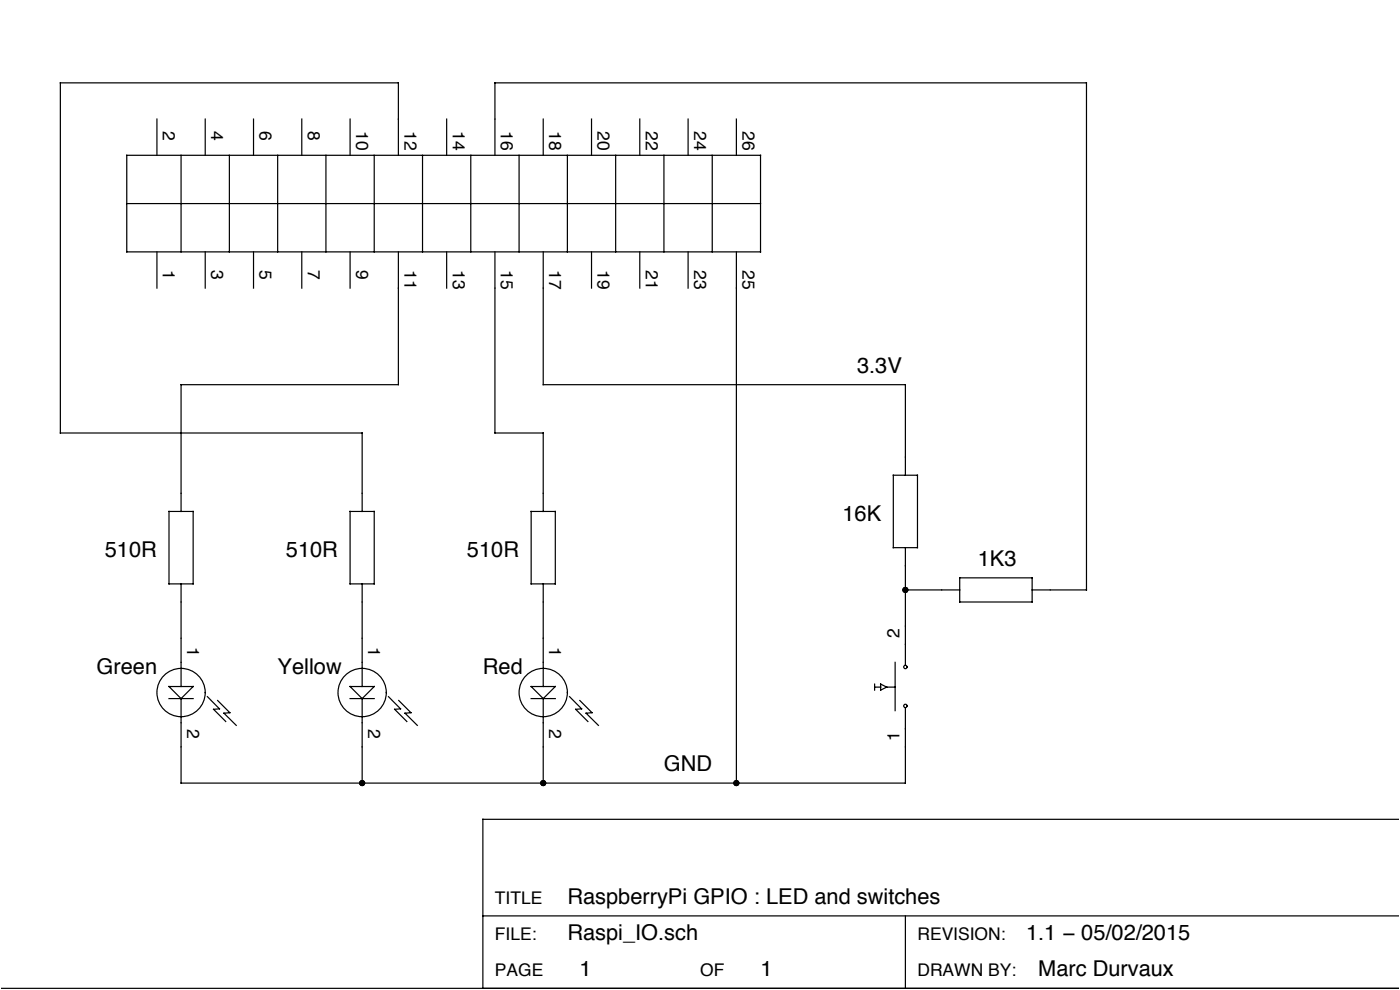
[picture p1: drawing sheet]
<svg xmlns="http://www.w3.org/2000/svg" width="297mm" height="210mm" viewBox="0 0 297 210" stroke-linecap="round" stroke-linejoin="round" font-family="sans-serif">
<g fill="none" stroke="#000" stroke-width=".26">
<path d="M26.9 32.9h134.4v20.5h-134.4zM33.3 25.3v7.6M38.4 32.9v20.5M43.5 25.3v7.6M48.7 32.9v20.5M53.8 25.3v7.6M58.9 32.9v20.5M64 25.3v7.6M69.1 32.9v20.5M74.3 25.3v7.6M79.4 32.9v20.5M84.5 32.9v-15.3h-71.7v74.2h64v16.7"/>
<path d="M89.6 32.9v20.5M94.8 25.3v7.6M99.9 32.9v20.5M105 32.9v-15.3h125.5v107.5h-11.5M110.1 32.9v20.5M115.2 25.3v7.6M120.4 32.9v20.5M125.5 25.3v7.6M130.6 32.9v20.5M135.7 25.3v7.6M140.9 32.9v20.5M146 25.3v7.6"/>
<path d="M151.1 32.9v20.5M156.2 25.3v7.6M26.9 43.2h134.4M33.3 53.4v7.7M43.5 53.4v7.7M53.8 53.4v7.7M64 53.4v7.7M74.3 53.4v7.7M84.5 53.4v28.2h-46.1v26.9M94.8 53.4v7.7M105 53.4v38.4h10.2v16.7M115.2 53.4v28.2h76.9v19.2"/>
<path d="M125.5 53.4v7.7M135.7 53.4v7.7M146 53.4v7.7M156.2 53.4v112.7M35.9 108.5h5.1v15.4h-5.1zM74.3 108.5h5.1v15.4h-5.1zM112.7 108.5h5.1v15.4h-5.1zM189.5 100.8h5.1v15.4h-5.1zM192.1 116.2v24.9M38.4 123.9v21.7M76.8 123.9v21.7M115.2 123.9v21.7"/>
<path d="M192.1 125.1h11.5M203.6 122.6h15.4v5.1h-15.4zM35.9 145.6h5.1l-2.6 2.6zM35.9 148.2h5.1M38.4 148.2v17.9h153.7v-16M44 147.8l2.6 2.6-1.3 .1 2.6 2.6M46.2 148.6l2.6 2.6-1.3 .1 2.6 2.6M74.3 145.6h5.1l-2.6 2.6zM74.3 148.2h5.1M76.8 148.2v17.9M82.4 147.8l2.6 2.6-1.3 .1 2.6 2.6M84.6 148.6l2.6 2.6-1.3 .1 2.6 2.6"/>
<path d="M112.7 145.6h5.1l-2.6 2.6zM112.7 148.2h5.1M115.2 148.2v17.9M120.8 147.8l2.6 2.6-1.3 .1 2.6 2.6M123 148.6l2.6 2.6-1.3 .1 2.6 2.6M185.5 145.1v1.3M185.5 145.8h1.3M186.8 145.1l1.3 .7-1.3 .6zM188.1 145.8h1.8M189.9 140.5v10.2M296.7 173.8h-194.3v35.8M102.4 194.3h194.3"/>
<path d="M192.1 194.3v15.3M.3 209.6h296.4"/>
<circle cx="38.4" cy="146.9" r="5.1"/>
<circle cx="76.8" cy="146.9" r="5.1"/>
<circle cx="115.2" cy="146.9" r="5.1"/>
<circle cx="192.1" cy="149.7" r=".36"/>
<circle cx="192.1" cy="141.5" r=".36"/>
</g>
<g fill="#000">
<circle cx="192.1" cy="125.1" r=".64"/>
<circle cx="76.8" cy="166.1" r=".64"/>
<circle cx="115.2" cy="166.1" r=".64"/>
<circle cx="156.2" cy="166.1" r=".64"/>
</g>
<g font-size="4.6">
<text x="181.8" y="79">3.3V</text>
<text x="178.7" y="110.5">16K</text>
<text x="22.2" y="118.2">510R</text>
<text x="60.7" y="118.2">510R</text>
<text x="99.1" y="118.2">510R</text>
<text x="207.4" y="120">1K3</text>
<text x="20.5" y="143.1">Green</text>
<text x="58.9" y="143.1">Yellow</text>
<text x="102.4" y="143.1">Red</text>
<text x="140.9" y="163.6">GND</text>
<text x="120.4" y="191.7">RaspberryPi GPIO : LED and switches</text>
<text x="120.4" y="199.4">Raspi_IO.sch</text>
<text x="217.7" y="199.4">1.1 − 05/02/2015</text>
<text x="122.9" y="207.1">1</text>
<text x="161.3" y="207.1">1</text>
<text x="220.2" y="207.1">Marc Durvaux</text>
</g>
<g font-size="3.7">
<text x="34.6" y="27.8" transform="rotate(90 34.6 27.8)">2</text>
<text x="44.8" y="27.8" transform="rotate(90 44.8 27.8)">4</text>
<text x="55.1" y="27.8" transform="rotate(90 55.1 27.8)">6</text>
<text x="65.3" y="27.8" transform="rotate(90 65.3 27.8)">8</text>
<text x="75.5" y="27.8" transform="rotate(90 75.5 27.8)">10</text>
<text x="85.8" y="27.8" transform="rotate(90 85.8 27.8)">12</text>
<text x="96" y="27.8" transform="rotate(90 96 27.8)">14</text>
<text x="106.3" y="27.8" transform="rotate(90 106.3 27.8)">16</text>
<text x="116.5" y="27.8" transform="rotate(90 116.5 27.8)">18</text>
<text x="126.8" y="27.8" transform="rotate(90 126.8 27.8)">20</text>
<text x="137" y="27.8" transform="rotate(90 137 27.8)">22</text>
<text x="147.3" y="27.8" transform="rotate(90 147.3 27.8)">24</text>
<text x="157.5" y="27.8" transform="rotate(90 157.5 27.8)">26</text>
<text x="34.6" y="57.3" transform="rotate(90 34.6 57.3)">1</text>
<text x="44.8" y="57.3" transform="rotate(90 44.8 57.3)">3</text>
<text x="55.1" y="57.3" transform="rotate(90 55.1 57.3)">5</text>
<text x="65.3" y="57.3" transform="rotate(90 65.3 57.3)">7</text>
<text x="75.5" y="57.3" transform="rotate(90 75.5 57.3)">9</text>
<text x="85.8" y="57.3" transform="rotate(90 85.8 57.3)">11</text>
<text x="96" y="57.3" transform="rotate(90 96 57.3)">13</text>
<text x="106.3" y="57.3" transform="rotate(90 106.3 57.3)">15</text>
<text x="116.5" y="57.3" transform="rotate(90 116.5 57.3)">17</text>
<text x="126.8" y="57.3" transform="rotate(90 126.8 57.3)">19</text>
<text x="137" y="57.3" transform="rotate(90 137 57.3)">21</text>
<text x="147.3" y="57.3" transform="rotate(90 147.3 57.3)">23</text>
<text x="157.5" y="57.3" transform="rotate(90 157.5 57.3)">25</text>
<text x="39.7" y="137.2" transform="rotate(90 39.7 137.2)">1</text>
<text x="78.1" y="137.2" transform="rotate(90 78.1 137.2)">1</text>
<text x="116.5" y="137.2" transform="rotate(90 116.5 137.2)">1</text>
<text x="190.8" y="135.4" transform="rotate(-90 190.8 135.4)">2</text>
<text x="39.7" y="154.6" transform="rotate(90 39.7 154.6)">2</text>
<text x="78.1" y="154.6" transform="rotate(90 78.1 154.6)">2</text>
<text x="116.5" y="154.6" transform="rotate(90 116.5 154.6)">2</text>
<text x="190.8" y="157.1" transform="rotate(-90 190.8 157.1)">1</text>
<text x="105" y="191.7">TITLE</text>
<text x="105" y="199.4">FILE:</text>
<text x="194.6" y="199.4">REVISION:</text>
<text x="105" y="207.1">PAGE</text>
<text x="148.5" y="207.1">OF</text>
<text x="194.6" y="207.1">DRAWN BY:</text>
</g>
</svg>
